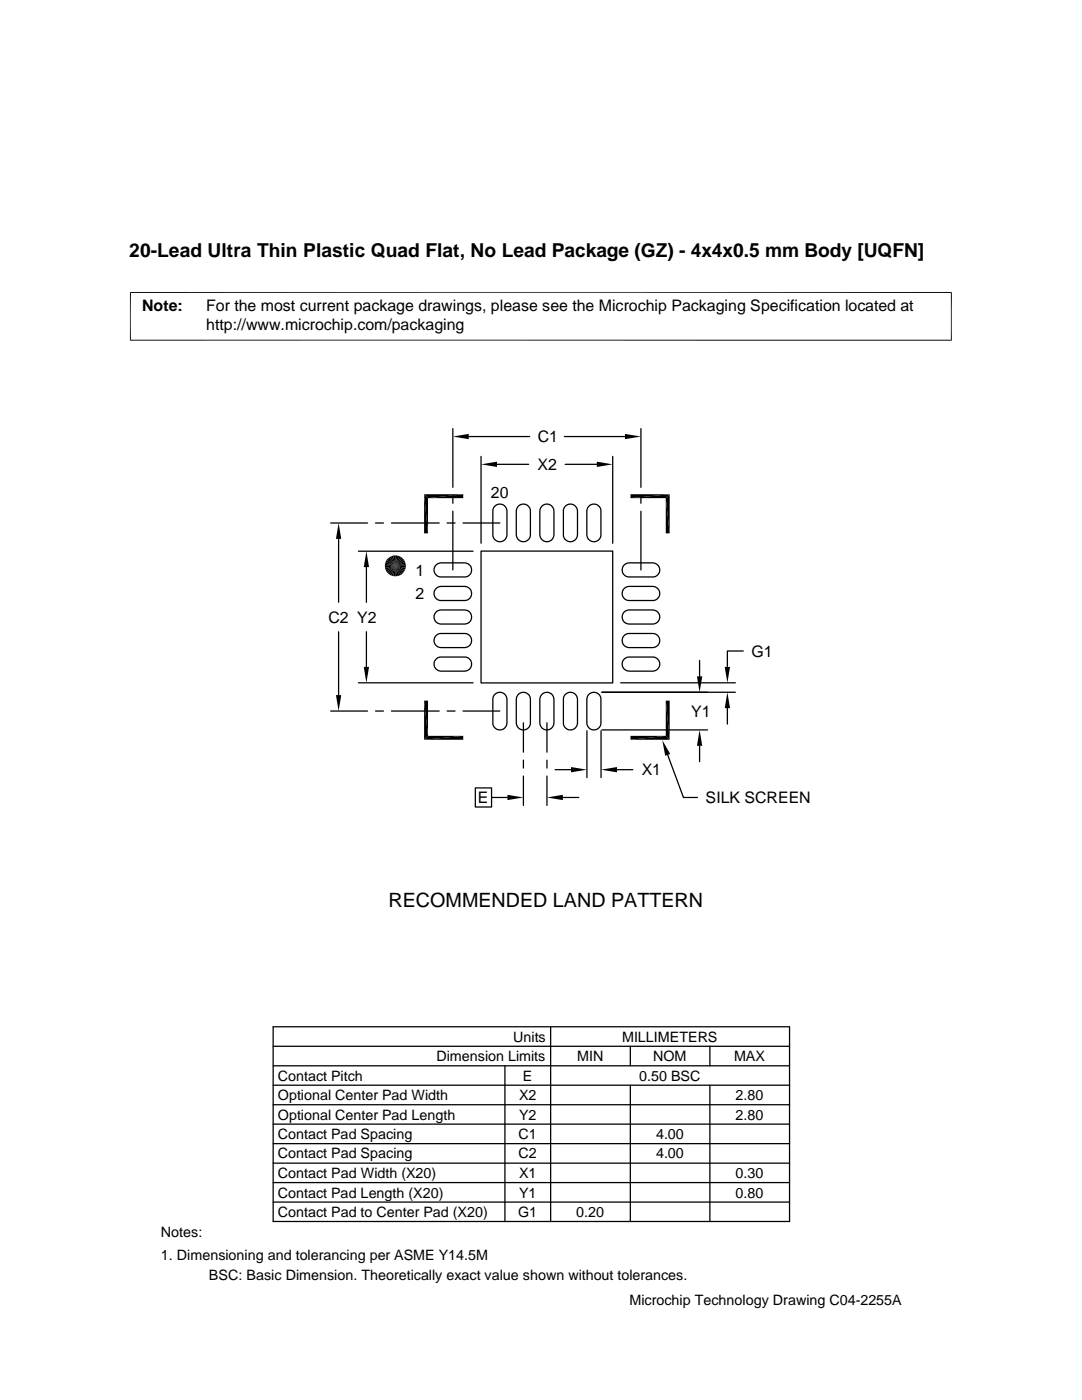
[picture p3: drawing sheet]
<svg xmlns="http://www.w3.org/2000/svg" width="216mm" height="279mm" viewBox="0 0 216 279" stroke-linecap="round" stroke-linejoin="round" font-family="sans-serif">
<g fill="none" stroke="#000" stroke-width=".25">
<path d="M90.4 85.5v11.8M90.4 98.8v1.6M93.5 87.1h12.2M96 91.1v17.3M99.2 92.7h6.3M112.6 87.1h12.1M112.8 92.7h6.3M122.3 91.1v17.3M127.9 85.5v11.8M127.9 98.8v1.6M66 104.4h7.3M67.6 107.5v12.7"/>
<path d="M71.5 110h22.9M73.1 113.2v7M74.9 104.4h1.6M78.1 104.4h9.5M86.9 112.9l.5-.4 .6-.2h4.7a1.41 1.41 0 0 1 1.4 1.4 1.41 1.41 0 0 1-1.4 1.4h-4.7a1.4 1.4 0 0 1-1.3-.7 1.4 1.4 0 0 1 .2-1.5zM86.9 117.6l.5-.4 .6-.2h4.7a1.41 1.41 0 0 1 1.4 1.4 1.41 1.41 0 0 1-1.4 1.4h-4.7a1.4 1.4 0 0 1-1.3-.7 1.4 1.4 0 0 1 .2-1.5zM89.2 104.4h1.6M90.4 102v11.7M92.4 104.4h7.3M96 110h26.3v26.3h-26.3zM98.9 100.9a1.41 1.41 0 0 1 1.5-.2 1.41 1.41 0 0 1 .8 1.3v4.7a1.41 1.41 0 0 1-1.5 1.4 1.41 1.41 0 0 1-1.4-1.4v-4.7a1.31 1.31 0 0 1 .6-1.1zM103.5 100.9a1.4 1.4 0 0 1 1.5-.2 1.4 1.4 0 0 1 .8 1.3v4.7a1.41 1.41 0 0 1-1.4 1.4 1.41 1.41 0 0 1-1.4-1.4v-4.7l.2-.6z"/>
<path d="M108.2 100.9a1.41 1.41 0 0 1 1.5-.2 1.41 1.41 0 0 1 .8 1.3v4.7a1.41 1.41 0 0 1-1.4 1.4 1.41 1.41 0 0 1-1.4-1.4v-4.7l.2-.6zM112.9 100.9a1.41 1.41 0 0 1 1.5-.2 1.41 1.41 0 0 1 .8 1.3v4.7a1.41 1.41 0 0 1-1.4 1.4 1.41 1.41 0 0 1-1.4-1.4v-4.7a1.31 1.31 0 0 1 .5-1.1zM117.6 100.9a1.4 1.4 0 0 1 1.5-.2 1.4 1.4 0 0 1 .8 1.3v4.7a1.41 1.41 0 0 1-1.4 1.4 1.41 1.41 0 0 1-1.4-1.4v-4.7l.1-.6zM124.4 117.6l.5-.4 .6-.2h4.7a1.41 1.41 0 0 1 1.5 1.4 1.41 1.41 0 0 1-1.5 1.4h-4.7a1.4 1.4 0 0 1-1.2-.7 1.4 1.4 0 0 1 .1-1.5zM124.4 112.9l.5-.4 .6-.2h4.7a1.41 1.41 0 0 1 1.5 1.4 1.41 1.41 0 0 1-1.5 1.4h-4.7a1.4 1.4 0 0 1-1.2-.7 1.4 1.4 0 0 1 .1-1.5zM127.9 102v11.7M67.6 126.1v12.6M71.5 136.3h22.9M73.1 126.1v7M86.9 122.3l.5-.4 .6-.2h4.7a1.41 1.41 0 0 1 1.4 1.4 1.41 1.41 0 0 1-1.4 1.4h-4.7a1.41 1.41 0 0 1-1.3-.8 1.41 1.41 0 0 1 .2-1.4zM86.9 127a1.31 1.31 0 0 1 1.1-.6h4.7a1.41 1.41 0 0 1 1.4 1.4 1.41 1.41 0 0 1-1.4 1.4h-4.7a1.41 1.41 0 0 1-1.3-.8 1.41 1.41 0 0 1 .2-1.4zM86.9 131.7a1.31 1.31 0 0 1 1.1-.6h4.7a1.41 1.41 0 0 1 1.4 1.4 1.41 1.41 0 0 1-1.4 1.4h-4.7a1.41 1.41 0 0 1-1.3-.8 1.41 1.41 0 0 1 .2-1.4z"/>
<path d="M98.6 138.7a1.42 1.42 0 0 1 1.6-.5 1.42 1.42 0 0 1 1 1.4v4.7a1.41 1.41 0 0 1-1.5 1.4 1.41 1.41 0 0 1-1.4-1.4v-4.7zM103.5 138.5a1.4 1.4 0 0 1 1.5-.2 1.4 1.4 0 0 1 .8 1.3v4.7a1.41 1.41 0 0 1-1.4 1.4 1.41 1.41 0 0 1-1.4-1.4v-4.7l.2-.6zM108.2 138.5a1.41 1.41 0 0 1 1.5-.2 1.41 1.41 0 0 1 .8 1.3v4.7a1.41 1.41 0 0 1-1.4 1.4 1.41 1.41 0 0 1-1.4-1.4v-4.7l.2-.6zM112.7 138.7a1.42 1.42 0 0 1 1.6-.5 1.42 1.42 0 0 1 .9 1.4v4.7a1.41 1.41 0 0 1-1.4 1.4 1.41 1.41 0 0 1-1.4-1.4v-4.7zM117.6 138.5a1.4 1.4 0 0 1 1.5-.2 1.4 1.4 0 0 1 .8 1.3v4.7a1.41 1.41 0 0 1-1.4 1.4 1.41 1.41 0 0 1-1.4-1.4v-4.7l.1-.6zM123.8 136.3h22.9M124.4 131.7a1.31 1.31 0 0 1 1.1-.6h4.7a1.41 1.41 0 0 1 1.5 1.4 1.41 1.41 0 0 1-1.5 1.4h-4.7a1.41 1.41 0 0 1-1.2-.8 1.41 1.41 0 0 1 .1-1.4zM124.4 127a1.31 1.31 0 0 1 1.1-.6h4.7a1.41 1.41 0 0 1 1.5 1.4 1.41 1.41 0 0 1-1.5 1.4h-4.7a1.41 1.41 0 0 1-1.2-.8 1.41 1.41 0 0 1 .1-1.4zM124.7 122l.8-.3h4.7a1.41 1.41 0 0 1 1.5 1.4 1.41 1.41 0 0 1-1.5 1.4h-4.7a1.41 1.41 0 0 1-1.3-.9 1.41 1.41 0 0 1 .5-1.6zM139.6 131.8v3.2M146.7 138.2h-26.6M148.3 129.9h-3.2v3.2"/>
<path d="M66 141.9h7.3M74.9 141.9h1.6M78.1 141.9h9.5M89.2 141.9h1.6M92.4 141.9h7.3M94.8 157.2h3.3v3.9h-3.3zM98.1 159.2h3.2M104.4 144.3v5.8M104.4 151.7v1.6M104.4 154.9v5.8M109.1 144.3v5.8M109.1 151.7v1.6"/>
<path d="M109.1 154.9v5.8M110.8 153.6h3.1M112.3 159.2h3.2M117.1 145.8v9.4M119.9 145.8v9.4M120.1 145.7h21.1M123.1 153.6h3.2M133.2 150.6l3.2 8.6h2.8M139.6 148.8v3.2M145.1 141.3v3.2M54.5 208.8h103M54.5 204.9h103v38.9h-103z"/>
<path d="M54.5 212.7h103M54.5 216.6h103M100.8 212.7v31.1M109.9 204.9v38.9M125.8 208.8v3.9M125.8 216.6v27.2M141.6 208.8v3.9M141.6 216.6v27.2M54.5 232.1h103M54.5 236h103M54.5 220.5h103M54.5 224.3h103"/>
<path d="M54.5 239.9h103M54.5 228.2h103"/>
</g>
<path d="M26 58.3v9.7M189.8 58.3v9.7M189.9 58.4h-164M25.9 67.9h164" fill="none" stroke="#000" stroke-width=".2"/>
<g fill="#000">
<path d="M84.6 98.6h7.8l-7 .8zM85.4 99.4l7-.8v.8zM90.4 87.1l3.1-.5v1.1zM96 92.7l3.2-.6v1.1zM119.1 92.1l3.2 .6-3.2 .5zM124.7 86.6l3.2 .5-3.2 .6zM125.8 98.6h7.8l-7.8 .8zM125.8 99.4l7.8-.8-.8 .8zM132.8 99.4l.8 7h-.8zM132.8 99.4l.8-.8v7.8zM67.6 104.4l.5 3.1h-1.1zM73.1 110l.5 3.2h-1z"/>
<path d="M76.8 113.3l2.1-.4-2 .8zM76.9 112.1l2 .8-2.1-.4zM76.9 113.7l2-.8-1.8 1.2zM77.1 111.8l1.8 1.1-2-.8zM77.1 114.1l1.8-1.2-1.5 1.5zM77.4 111.4l1.5 1.5-1.8-1.1zM78.9 112.9l-1.2 1.8-.3-.3zM77.4 111.4l.3-.2 1.2 1.7zM78.9 112.9l-.8 2-.4-.2zM77.7 111.2l.4-.2 .8 1.9zM78.9 112.9l-.4 2.1-.4-.1zM78.1 111l.4-.1 .4 2z"/>
<path d="M78.9 112.9l.8 2-.4 .1zM79.3 110.9l.4 .1-.8 1.9zM78.9 112.9l1.2 1.8-.4 .2zM79.7 111l.4 .2-1.2 1.7zM78.9 112.9l1.5 1.5-.3 .3zM80.1 111.2l.3 .2-1.5 1.5zM78.9 112.9l1.7 1.2-.2 .3zM78.9 112.9l1.5-1.5 .2 .4zM78.9 112.9l1.9 .8-.2 .4zM78.9 112.9l1.7-1.1 .2 .3zM78.9 112.9l2 .4-.1 .4zM78.9 112.9l1.9-.8 .1 .4z"/>
<path d="M84.6 98.6l.8 7.8h-.8zM84.6 98.6l.8 .8v7zM67 138.7h1.1l-.5 3.2zM72.6 133.1h1l-.5 3.2zM132.8 139.8l.8 7.8-.8-.7zM132.8 139.8h.8v7.8zM139.1 135h1l-.5 3.2zM144.6 133.1h1.1l-.6 3.2zM84.6 139.8l.8 7.1-.8 .7zM84.6 139.8h.8v7.1zM84.6 147.6l7.8-.7v.7zM85.4 146.9h7l-7.8 .7z"/>
<path d="M101.3 158.6l3.1 .6-3.1 .5zM109.1 159.2l3.2-.6v1.1zM113.9 153.1l3.2 .5-3.2 .5zM119.9 153.6l3.2-.5v1zM132.1 147.7l1.6 2.8-1 .3zM125.8 146.9h7l-7 .7zM125.8 147.6l7-.7 .8 .7zM139.6 145.7l.5 3.1h-1zM145.1 138.2l.6 3.1h-1.1z"/>
</g>
<path d="M76.8 112.7h4.2M79.1 110.8v4.2" fill="none" stroke="#000" stroke-width=".4"/>
<path d="M78.7 110.8v4.2M81 113.1h-4.2" fill="none" stroke="#000" stroke-width=".42"/>
<text font-size="3.9" x="77.5" y="181.1">RECOMMENDED LAND PATTERN</text>
<text font-size="3.8" x="25.8" y="51.4">20-Lead Ultra Thin Plastic Quad Flat, No Lead Package (GZ) - 4x4x0.5 mm Body [UQFN]</text>
<g font-size="3.2">
<text x="28.4" y="62.1">Note:</text>
<text x="41.1" y="62.1">For the most current package drawings, please see the Microchip Packaging Specification located at</text>
<text x="41.1" y="65.8">http://www.microchip.com/packaging</text>
<text x="107.3" y="88.2">C1</text>
<text x="107.3" y="93.8">X2</text>
<text x="98" y="99.4">20</text>
<text x="82.9" y="114.9">1</text>
<text x="82.9" y="119.6">2</text>
<text x="65.5" y="124.3">C2 Y2</text>
<text x="149.9" y="131">G1</text>
<text x="137.9" y="143">Y1</text>
<text x="128" y="154.7">X1</text>
<text x="95.4" y="160.3">E</text>
<text x="140.8" y="160.3">SILK SCREEN</text>
</g>
<g font-size="2.9">
<text x="102.4" y="207.9">Units</text>
<text x="124.1" y="207.9">MILLIMETERS</text>
<text x="55.4" y="215.7">Contact Pitch</text>
<text x="87.1" y="211.8">Dimension Limits</text>
<text x="104.4" y="215.7">E</text>
<text x="115.2" y="211.8">MIN</text>
<text x="127.6" y="215.7">0.50 BSC</text>
<text x="130.3" y="211.8">NOM</text>
<text x="146.5" y="211.8">MAX</text>
<text x="55.4" y="219.6">Optional Center Pad Width</text>
<text x="103.6" y="219.6">X2</text>
<text x="146.8" y="219.6">2.80</text>
<text x="55.4" y="227.3">Contact Pad Spacing</text>
<text x="55.4" y="223.4">Optional Center Pad Length</text>
<text x="103.5" y="227.3">C1</text>
<text x="103.6" y="223.4">Y2</text>
<text x="130.9" y="227.3">4.00</text>
<text x="146.8" y="223.4">2.80</text>
<text x="55.4" y="231.2">Contact Pad Spacing</text>
<text x="103.5" y="231.2">C2</text>
<text x="130.9" y="231.2">4.00</text>
<text x="55.4" y="239">Contact Pad Length (X20)</text>
<text x="55.4" y="235.1">Contact Pad Width (X20)</text>
<text x="103.6" y="239">Y1</text>
<text x="103.6" y="235.1">X1</text>
<text x="146.8" y="239">0.80</text>
<text x="146.8" y="235.1">0.30</text>
<text x="55.4" y="242.9">Contact Pad to Center Pad (X20)</text>
<text x="103.4" y="242.9">G1</text>
<text x="115" y="242.9">0.20</text>
<text x="32.1" y="246.8">Notes:</text>
<text x="32.1" y="251.4">1. Dimensioning and tolerancing per ASME Y14.5M</text>
<text x="41.7" y="255.5">BSC: Basic Dimension. Theoretically exact value shown without tolerances.</text>
<text x="125.6" y="260.5">Microchip Technology Drawing C04-2255A</text>
</g>
</svg>
